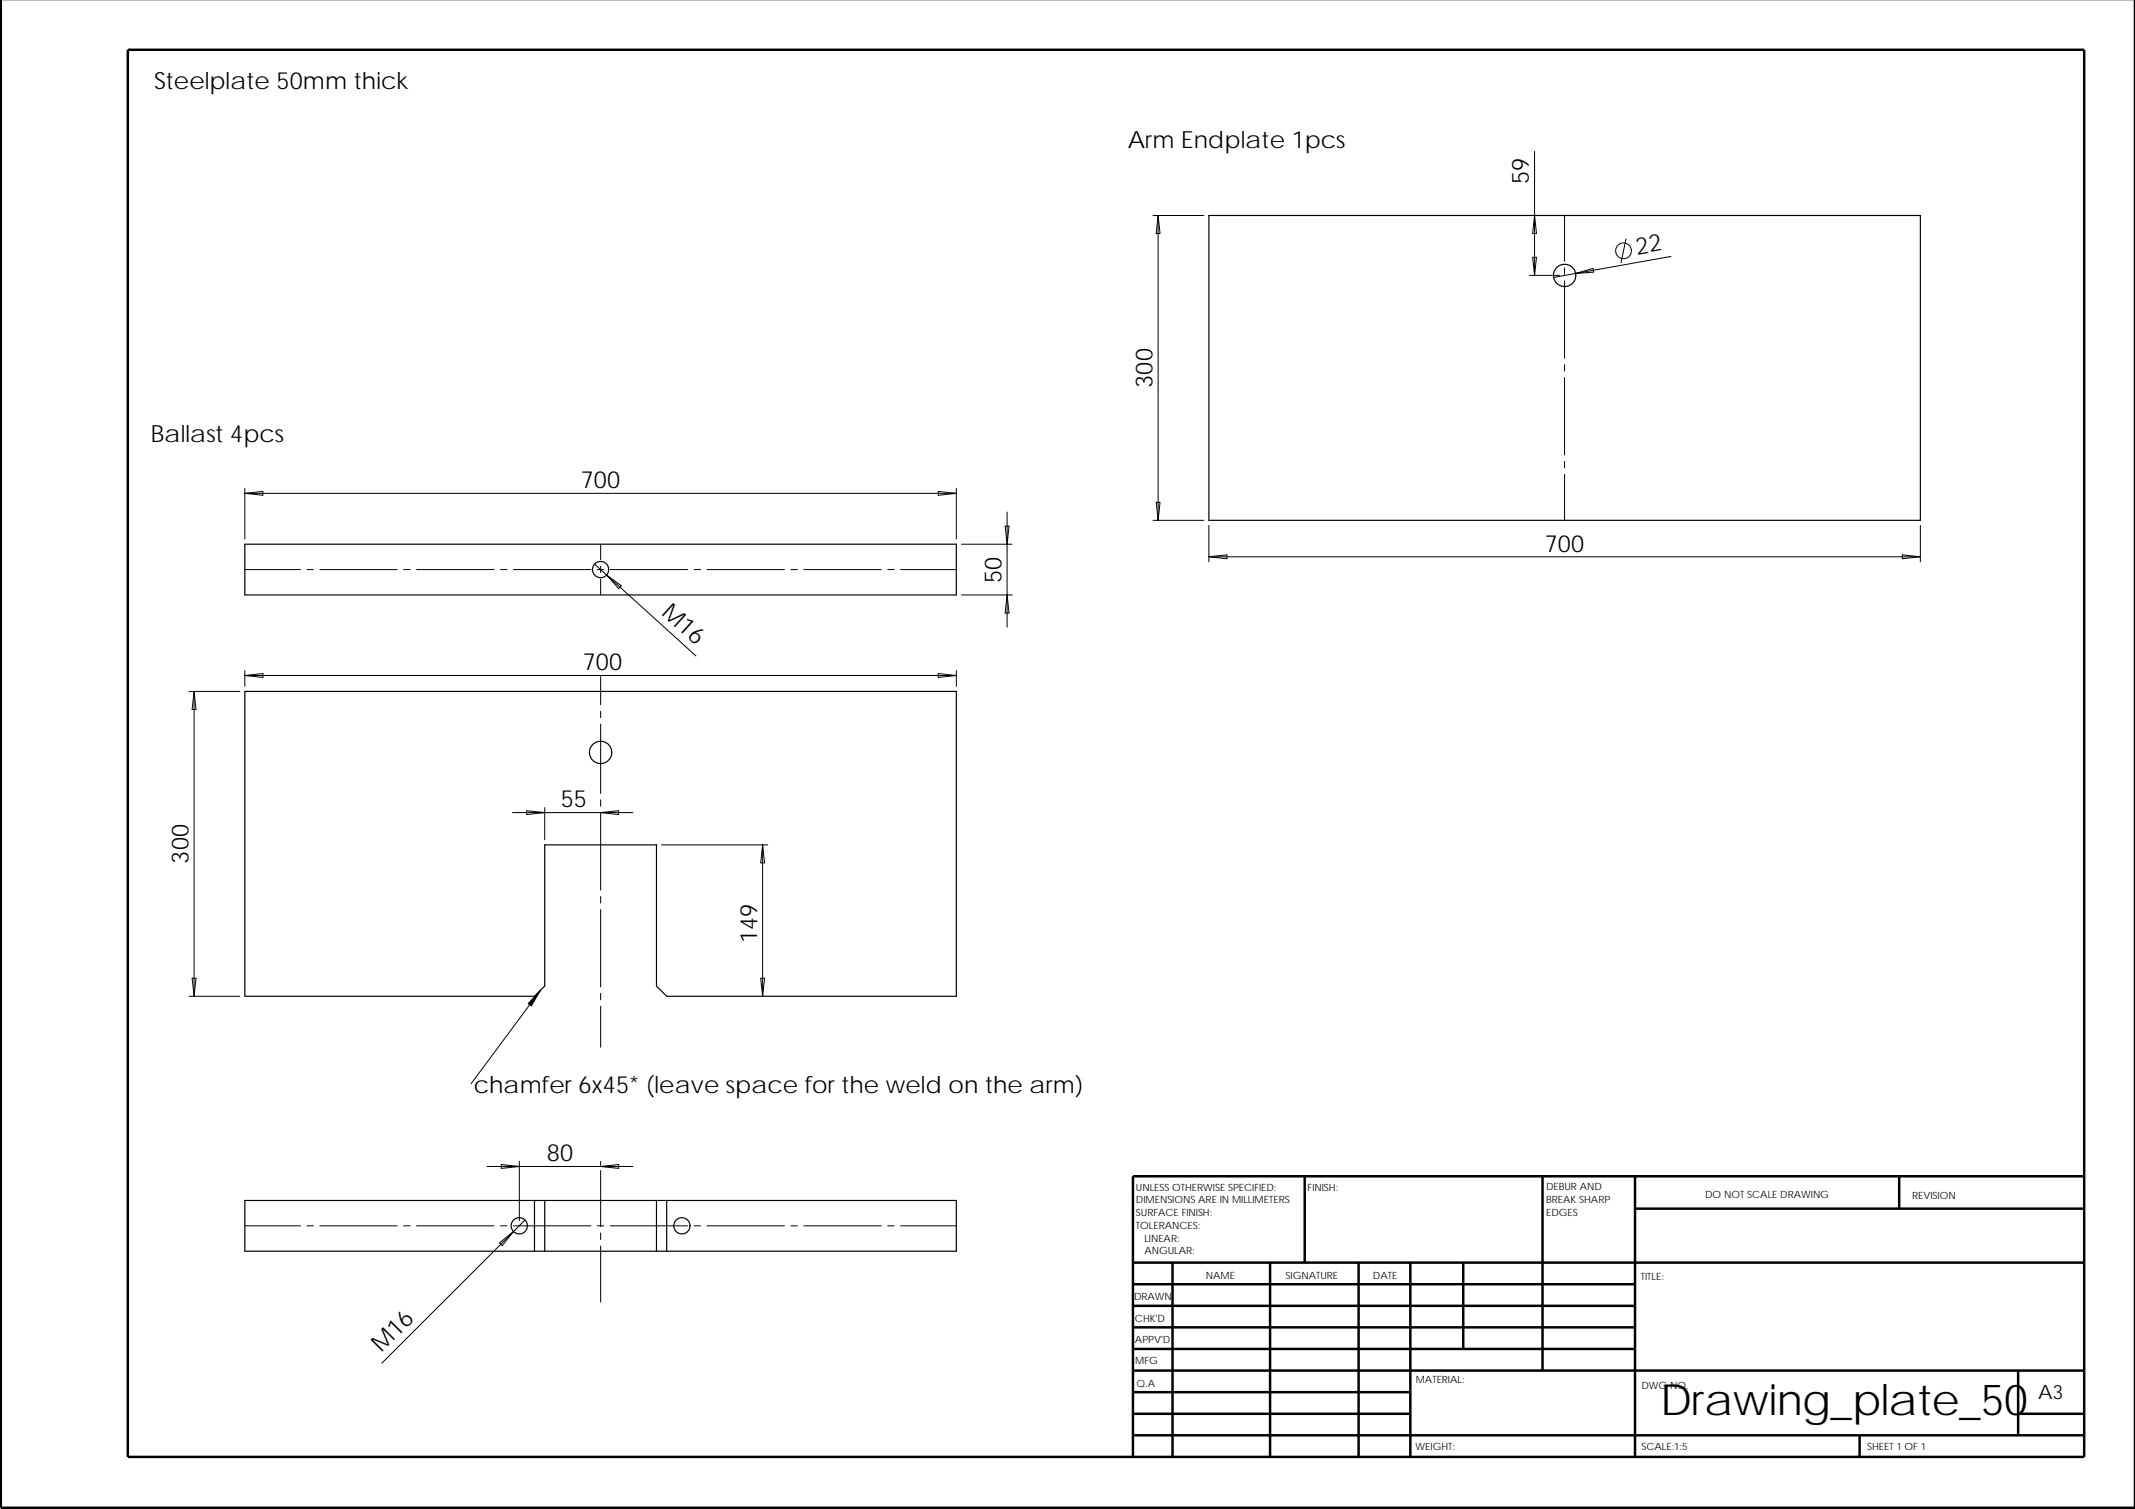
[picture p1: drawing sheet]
<svg xmlns="http://www.w3.org/2000/svg" width="420mm" height="297mm" viewBox="0 0 420 297" stroke-linecap="round" stroke-linejoin="round" font-family="sans-serif">
<g fill="none" stroke="#000" stroke-width=".49">
<path d="M.2 0v296.8h419.9v-296.8M25.2 9.8h385v277h-385zM256.8 231.5v17M303.6 231.5v38.3M321.8 237.9h88.4M321.8 231.5v55.3M373.7 231.5v6.4M410.2 231.5h-187.2v55.3M223 248.5h187.2M223 257h98.8M223 252.8h98.8M230.7 248.5v38.3"/>
<path d="M249.9 248.5v38.3M267.4 248.5v38.3M277.5 248.5v38.3M288 248.5v17M223 278.3h54.5M223 274h54.5M223 269.8h187.2M223 265.5h98.8M223 261.3h98.8M397.2 278.3h13M397.2 269.8v12.7M223 282.5h187.2"/>
<path d="M366 282.5v4.3"/>
</g>
<g fill="none" stroke="#000" stroke-width=".23">
<path d="M237.9 42.4h140v60h-140zM48.2 107.1h140v10h-140zM48.2 136.1h140v60h-57l-2-2v-27.8h-22v27.8l-2 2h-57zM105.2 236.3h2v10M107.2 236.3h24M129.2 236.3v10M131.2 236.3h57v10h-140v-10h57v10M131.2 236.3v10"/>
<circle cx="307.9" cy="54.2" r="2.2"/>
<circle cx="118.2" cy="112.1" r="1.6"/>
<circle cx="118.2" cy="148.1" r="2.2"/>
<circle cx="102.2" cy="241.3" r="1.6"/>
<circle cx="134.2" cy="241.3" r="1.6"/>
</g>
<g fill="none" stroke="#000" stroke-width=".2">
<path d="M302 29.8v24.4M226.9 42.4h10M227.9 42.4l.4 3.6h-.8zM227.9 42.4v60M301 54.2h5.9M301.6 50.7h.8l-.4 3.5zM302 42.4l.4 3.6h-.8zM307.9 42.4v9.1M307.9 52.7v1.3M307.9 55.3v15.2M310.1 53.8l3.4-1 .1 .8zM320 47l-1 4.7"/>
<path d="M328.8 50.5l-23.1 4.1M307.9 71.8v1.2M307.9 74.3v15.3M48.2 97.1l3.5-.4v.8zM48.2 96.1v10M48.2 97.1h140M184.6 96.7l3.6 .4-3.6 .4zM188.2 96.1v10M227.5 98.9h.8l-.4 3.5zM307.9 90.8v1.3M307.9 93.4v9M48.2 112.1h10.9"/>
<path d="M60.4 112.1h1.3M62.9 112.1h15.3M79.4 112.1h1.3M82 112.1h15.2M98.5 112.1h1.3M101 112.1h15.3M117 111l2.4 2.2M117.5 112.1h1.3M118.2 107.1v3.1M118.2 111.4v1.3M118.2 114v3M119.4 113.2l2.9 2.1-.5 .6z"/>
<path d="M119.4 113.2l17.6 15.9M120.1 112.1h15.2M136.6 112.1h1.3M139.1 112.1h15.3M155.6 112.1h1.3M158.2 112.1h15.2M174.7 112.1h1.3M177.2 112.1h11M189.2 107.1h10M189.2 117.1h10M197.8 103.6h.8l-.4 3.5zM198.2 117.1l.4 3.6h-.8z"/>
<path d="M198.2 100.8v22.7M226.9 102.4h10M237.9 103.4v7.2M237.9 109.6l3.6-.4v.8zM237.9 109.6h140M374.4 109.2l3.5 .4-3.5 .4zM377.9 103.4v7.2M37.2 136.1h10M38.2 136.1l.4 3.6h-.8zM38.2 136.1v60M48.2 133l3.5-.4v.8zM48.2 132v3.1"/>
<path d="M48.2 133h140M118.2 133.2v5.5M118.2 140v1.3M184.6 132.6l3.6 .4-3.6 .4zM188.2 132v3.1M100.8 160h17.4M103.6 159.6l3.6 .4-3.6 .3zM107.2 159v6.3M118.2 160l3.6-.4v.7zM118.2 160h6.4M118.2 142.5v13.7M118.2 157.4v1.3"/>
<path d="M118.2 160v15.2M118.2 176.5v1.3M118.2 179v15.3M130.2 166.3h20.9M150.1 166.3l.4 3.6h-.8zM150.1 166.3v29.8M37.2 196.1h10M37.8 192.6h.8l-.4 3.5zM106.4 194.9l-13.7 18.4M118.2 195.5v1.3M118.2 198.1v8M149.7 192.6h.8l-.4 3.5z"/>
<path d="M95.9 229.6h6.3M98.6 229.2l3.6 .4-3.6 .4zM102.2 229.6h22.4M102.2 228.6v11.7M118.2 229.6l3.6-.4v.8zM118.2 228.6v.8M118.2 230.4v11M48.2 241.3h10.9M60.4 241.3h1.3M62.9 241.3h15.3M79.4 241.3h1.3M82 241.3h15.2"/>
<path d="M98.3 244.7l2.8-2.3-2.3 2.8zM98.5 241.3h1.3M101 241.3h15.3M103.3 240.2l-28.1 28.1M117.5 241.3h1.3M118.2 242.7v1.3M118.2 245.3v11M120.1 241.3h15.2M136.6 241.3h1.3M139.1 241.3h15.3M155.6 241.3h1.3M158.2 241.3h15.2"/>
<path d="M174.7 241.3h1.3M177.2 241.3h11"/>
<circle cx="319.5" cy="49.4" r="1.56"/>
</g>
<path d="M106.4 194.9l-1.8 3.1-.7-.4z" fill-rule="evenodd" fill="#000" stroke="#000" stroke-width=".2"/>
<text font-size="8.5" x="326.7" y="278.5">Drawing_plate_50</text>
<g font-size="4.7">
<text x="30.3" y="17.5">Steelplate 50mm thick</text>
<text x="221.9" y="29.2">Arm Endplate 1pcs</text>
<text x="300.9" y="36.3" transform="rotate(-90 300.9 36.3)">59</text>
<text x="322.2" y="50.1" transform="rotate(-10 322.2 50.1)">22</text>
<text x="226.8" y="76.3" transform="rotate(-90 226.8 76.3)">300</text>
<text x="29.7" y="87">Ballast 4pcs</text>
<text x="114.3" y="96.1">700</text>
<text x="304" y="108.6">700</text>
<text x="197.1" y="114.7" transform="rotate(-90 197.1 114.7)">50</text>
<text x="130" y="120.8" transform="rotate(42 130 120.8)">M16</text>
<text x="114.7" y="132">700</text>
<text x="110.4" y="158.9">55</text>
<text x="37.1" y="170" transform="rotate(-90 37.1 170)">300</text>
<text x="149" y="185.6" transform="rotate(-90 149 185.6)">149</text>
<text x="93.2" y="215.1">chamfer 6x45* (leave space for the weld on the arm)</text>
<text x="107.6" y="228.6">80</text>
<text x="75" y="266.4" transform="rotate(-45 75 266.4)">M16</text>
</g>
<text font-size="3.9" x="401.1" y="275.4">A3</text>
<g font-size="2">
<text x="223.6" y="234.4">UNLESS OTHERWISE SPECIFIED:</text>
<text x="223.6" y="236.9">DIMENSIONS ARE IN MILLIMETERS</text>
<text x="223.6" y="239.4">SURFACE FINISH:</text>
<text x="257.3" y="234.4">FINISH:</text>
<text x="304.3" y="234.3">DEBUR AND</text>
<text x="304.3" y="239.3">EDGES</text>
<text x="304.3" y="236.8">BREAK SHARP</text>
<text x="335.6" y="235.8">DO NOT SCALE DRAWING</text>
<text x="376.3" y="236">REVISION</text>
<text x="223.6" y="241.9">TOLERANCES:</text>
<text x="225.2" y="244.4">LINEAR:</text>
<text x="225.2" y="246.9">ANGULAR:</text>
<text x="237.3" y="251.8">NAME</text>
<text x="253" y="251.8">SIGNATURE</text>
<text x="270.2" y="251.8">DATE</text>
<text x="223.2" y="255.9">DRAWN</text>
<text x="322.9" y="252.1">TITLE:</text>
<text x="223.4" y="260.2">CHK'D</text>
<text x="223.4" y="264.3">APPV'D</text>
<text x="223.4" y="268.6">MFG</text>
<text x="223.6" y="273">Q.A</text>
<text x="278.6" y="272.3">MATERIAL:</text>
<text x="323" y="273.5">DWG NO.</text>
<text x="278.6" y="285.4">WEIGHT:</text>
<text x="323" y="285.4">SCALE:1:5</text>
<text x="367.4" y="285.4">SHEET 1 OF 1</text>
</g>
</svg>
